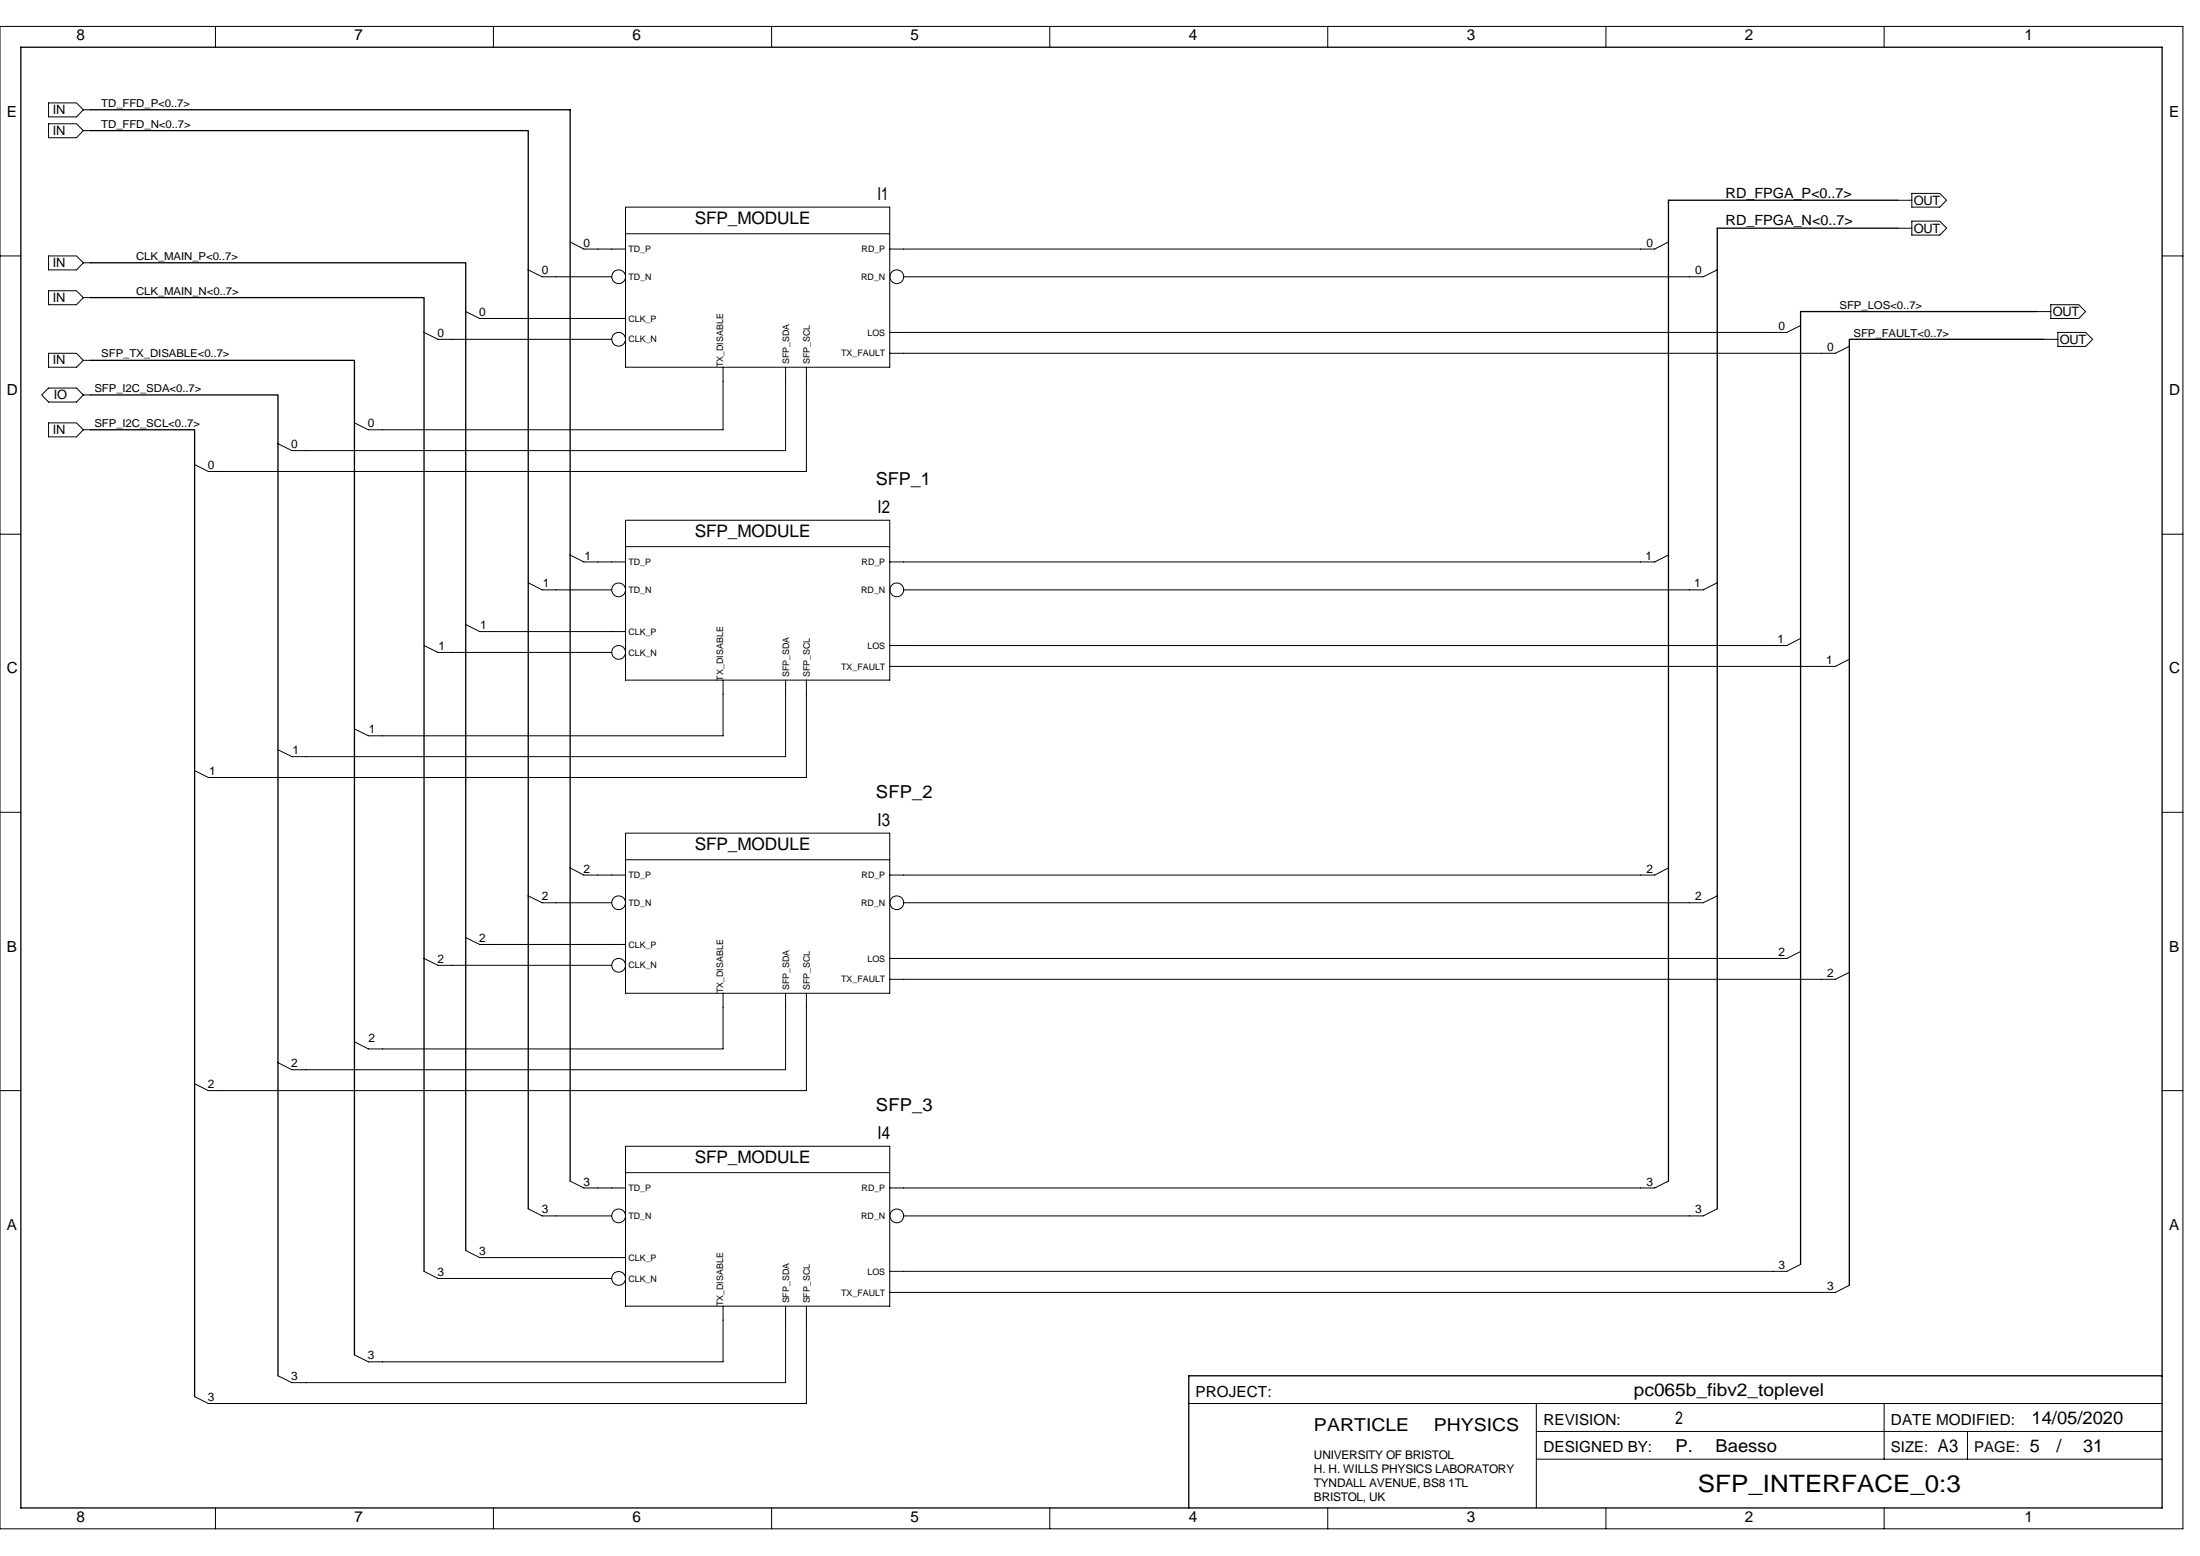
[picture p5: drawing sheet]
<svg xmlns="http://www.w3.org/2000/svg" width="420mm" height="297mm" viewBox="0 0 420 297" stroke-linecap="round" stroke-linejoin="round" font-family="sans-serif">
<g fill="none" stroke="#000" stroke-width=".19">
<path d="M0 5h416.9v286.8h-416.9zM9.3 19.6h5.3l1.3 1.4-1.3 1.3h-5.3zM41.1 5v4M94.2 5v4M147.4 5v4M200.5 5v4M253.6 5v4M306.7 5v4M359.8 5v4M9.3 23.6h5.3l1.3 1.3-1.3 1.4h-5.3zM15.9 21h1.3M15.9 24.9h1.3"/>
<path d="M119.5 39.5h50.4v30.6h-50.4zM362.5 38.2h2.6M365.1 36.9h5.4l1.3 1.3-1.3 1.3h-5.4zM0 48.9h4M9.3 48.9h5.3l1.3 1.3-1.3 1.3h-5.3zM9.3 55.5h5.3l1.3 1.3-1.3 1.4h-5.3zM15.9 50.2h1.3M15.9 56.8h1.3M88.9 59.5l2.7 1.3h27.9M100.9 51.5l2.6 1.3h13.3M108.9 46.2l2.6 1.3h8M119.5 44.6h50.4"/>
<path d="M318.6 46.2l-2.6 1.3h-146.1M328 51.5l-2.7 1.3h-152.7M362.5 43.6h2.6M365.1 42.2h5.4l1.3 1.4-1.3 1.3h-5.4zM389 59.5h2.7M391.7 58.2h5.3l1.3 1.3-1.3 1.3h-5.3zM412.9 48.9h4M8 75.4l1.3-1.3h5.3l1.3 1.3-1.3 1.4h-5.3zM9.3 67.4h5.3l1.3 1.4-1.3 1.3h-5.3zM15.9 75.4h1.3M15.9 68.8h1.3M81 63.5l2.7 1.3h33.1"/>
<path d="M138.1 70.1v11.9h-67.7l-2.7-1.3M150 70.1v15.9h-94.2l-2.7-1.3M154 70.1v19.9h-114.2l-2.6-1.3M343.9 62.1l-2.7 1.4h-171.3M353.2 66.1l-2.7 1.3h-180.6M390.4 64.8h2.6M393 63.5h5.3l1.4 1.3-1.4 1.3h-5.3zM9.3 80.7h5.3l1.3 1.3-1.3 1.4h-5.3zM15.9 82h1.3M119.5 99.3h50.4v30.5h-50.4zM0 102h4M88.9 119.2l2.7 1.4h27.9"/>
<path d="M100.9 111.3l2.6 1.3h13.3M108.9 106l2.6 1.3h8M119.5 104.4h50.4M318.6 106l-2.6 1.3h-146.1M328 111.3l-2.7 1.3h-152.7M412.9 102h4M81 123.2l2.7 1.3h33.1M138.1 129.8v10.7h-67.7l-2.7-1.3M150 129.8v14.6h-94.2l-2.7-1.3M154 129.8v18.6h-114.2l-2.6-1.3M343.9 121.9l-2.7 1.3h-171.3M353.2 125.9l-2.7 1.3h-180.6"/>
<path d="M0 155.1h4M119.5 159h50.4v30.6h-50.4zM412.9 155.1h4M88.9 179l2.7 1.3h27.9M100.9 171l2.6 1.3h13.3M108.9 165.7l2.6 1.3h8M119.5 164.1h50.4M318.6 165.7l-2.6 1.3h-146.1M328 171l-2.7 1.3h-152.7M81 183l2.7 1.3h33.1M138.1 189.6v10.6h-67.7l-2.7-1.3M150 189.6v14.6h-94.2l-2.7-1.3"/>
<path d="M154 189.6v18.6h-114.2l-2.6-1.3M343.9 181.7l-2.7 1.3h-171.3M353.2 185.6l-2.7 1.3h-180.6M0 208.2h4M119.5 218.8h50.4v30.5h-50.4zM412.9 208.2h4M88.9 238.7l2.7 1.4h27.9M100.9 230.8l2.6 1.3h13.3M108.9 225.5l2.6 1.3h8M119.5 223.9h50.4M318.6 225.5l-2.6 1.3h-146.1M328 230.8l-2.7 1.3h-152.7"/>
<path d="M81 242.7l2.7 1.4h33.1M138.1 249.3v10.7h-67.7l-2.7-1.3M150 249.3v14.6h-94.2l-2.7-1.3M154 249.3v18.6h-114.2l-2.6-1.3M343.9 241.4l-2.7 1.3h-171.3M353.2 245.4l-2.7 1.3h-180.6M227 267.9h185.9M293.4 273.3h119.5M293.4 267.9v20M293.4 278.6h119.5M359.8 267.9v10.7M375.7 273.3v5.3"/>
<path d="M41.1 287.9v3.9M94.2 287.9v3.9M147.4 287.9v3.9M200.5 287.9v3.9M253.6 287.9v3.9M306.7 287.9v3.9M359.8 287.9v3.9"/>
<circle cx="118.1" cy="52.8" r="1.32"/>
<circle cx="171.3" cy="52.8" r="1.32"/>
<circle cx="118.1" cy="64.8" r="1.32"/>
<circle cx="118.1" cy="112.6" r="1.32"/>
<circle cx="171.3" cy="112.6" r="1.32"/>
<circle cx="118.1" cy="124.5" r="1.32"/>
<circle cx="118.1" cy="172.3" r="1.32"/>
<circle cx="171.3" cy="172.3" r="1.32"/>
<circle cx="118.1" cy="184.3" r="1.32"/>
<circle cx="118.1" cy="232.1" r="1.32"/>
<circle cx="171.3" cy="232.1" r="1.32"/>
<circle cx="118.1" cy="244.1" r="1.32"/>
</g>
<g fill="none" stroke="#000" stroke-width=".25">
<path d="M4 9h408.9v278.9h-408.9zM17.2 24.9h83.7v205.9M17.2 21h91.7v204.5M362.5 38.2h-43.9v187.3M17.2 56.8h63.8v185.9M17.2 50.2h71.7v188.5M362.5 43.6h-34.5v187.2M389 59.5h-45.1v181.9M17.2 68.8h50.5v189.9M17.2 75.4h35.9v187.2M390.4 64.8h-37.2v180.6M17.2 82h20v184.6"/>
<path d="M412.9 262.6h-185.9v25.3"/>
</g>
<text font-size="4.6" x="324.3" y="284.9">SFP_INTERFACE_0:3</text>
<g font-size="3.4">
<text x="167.6" y="38.2">I1</text>
<text x="167.3" y="92.6">SFP_1</text>
<text x="167.6" y="98">I2</text>
<text x="167.3" y="152.4">SFP_2</text>
<text x="167.6" y="157.7">I3</text>
<text x="167.3" y="212.1">SFP_3</text>
<text x="167.6" y="217.5">I4</text>
<text x="312" y="266.6">pc065b_fibv2_toplevel</text>
<text x="250.9" y="273.2">PARTICLE</text>
<text x="273.8" y="273.2">PHYSICS</text>
<text x="320" y="271.9">2</text>
<text x="388" y="271.9">14/05/2020</text>
<text x="320" y="277.2">P.</text>
<text x="327.6" y="277.2">Baesso</text>
<text x="370.1" y="277.2">A3</text>
<text x="387.7" y="277.2">5</text>
<text x="392.8" y="277.2">/</text>
<text x="397.8" y="277.2">31</text>
</g>
<g font-size="3.3">
<text x="132.7" y="42.8">SFP_MODULE</text>
<text x="132.7" y="102.5">SFP_MODULE</text>
<text x="132.7" y="162.3">SFP_MODULE</text>
<text x="132.7" y="222">SFP_MODULE</text>
</g>
<g font-size="2.9">
<text x="14.6" y="7.7">8</text>
<text x="67.7" y="7.7">7</text>
<text x="120.8" y="7.7">6</text>
<text x="173.9" y="7.7">5</text>
<text x="227" y="7.7">4</text>
<text x="280.2" y="7.7">3</text>
<text x="333.2" y="7.7">2</text>
<text x="386.6" y="7.7">1</text>
<text x="1.3" y="22.3">E</text>
<text x="414.3" y="22.3">E</text>
<text x="1.3" y="75.4">D</text>
<text x="414.3" y="75.4">D</text>
<text x="1.3" y="128.5">C</text>
<text x="414.3" y="128.5">C</text>
<text x="1.3" y="181.7">B</text>
<text x="414.3" y="181.7">B</text>
<text x="1.3" y="234.7">A</text>
<text x="414.3" y="234.7">A</text>
<text x="228.3" y="266.6">PROJECT:</text>
<text x="294.8" y="271.9">REVISION:</text>
<text x="361.1" y="271.9">DATE MODIFIED:</text>
<text x="294.8" y="277.2">DESIGNED BY:</text>
<text x="14.6" y="290.5">8</text>
<text x="67.7" y="290.5">7</text>
<text x="120.8" y="290.5">6</text>
<text x="173.9" y="290.5">5</text>
<text x="227" y="290.5">4</text>
<text x="280.2" y="290.5">3</text>
<text x="333.2" y="290.5">2</text>
<text x="386.6" y="290.5">1</text>
</g>
<g font-size="2.8">
<text x="361.1" y="277.2">SIZE:</text>
<text x="377.1" y="277.2">PAGE:</text>
</g>
<g font-size="2.7">
<text x="329.6" y="37.7">RD_FPGA_P&lt;0..7&gt;</text>
<text x="329.6" y="43">RD_FPGA_N&lt;0..7&gt;</text>
</g>
<g font-size="2.5">
<text x="10.1" y="21.7">IN</text>
<text x="10.1" y="25.7">IN</text>
<text x="365.5" y="39.1">OUT</text>
<text x="365.5" y="44.4">OUT</text>
<text x="10.1" y="50.9">IN</text>
<text x="10.1" y="57.6">IN</text>
<text x="392" y="60.3">OUT</text>
<text x="393.4" y="65.7">OUT</text>
<text x="10.1" y="69.5">IN</text>
<text x="10.3" y="76.2">IO</text>
<text x="10.1" y="82.8">IN</text>
</g>
<g font-size="2.3">
<text x="111.4" y="47.1">0</text>
<text x="314.4" y="47.1">0</text>
<text x="103.5" y="52.4">0</text>
<text x="323.8" y="52.4">0</text>
<text x="83.5" y="64.3">0</text>
<text x="91.5" y="60.3">0</text>
<text x="339.7" y="63">0</text>
<text x="349" y="67">0</text>
<text x="70.2" y="81.6">0</text>
<text x="39.7" y="89.5">0</text>
<text x="55.6" y="85.6">0</text>
<text x="111.6" y="106.8">1</text>
<text x="314.2" y="106.8">1</text>
<text x="103.7" y="112.1">1</text>
<text x="323.6" y="112.1">1</text>
<text x="83.7" y="124.1">1</text>
<text x="91.7" y="120.1">1</text>
<text x="339.5" y="122.8">1</text>
<text x="348.7" y="126.7">1</text>
<text x="55.8" y="144">1</text>
<text x="70.4" y="140">1</text>
<text x="39.9" y="148">1</text>
<text x="111.4" y="166.6">2</text>
<text x="314.4" y="166.6">2</text>
<text x="103.5" y="171.9">2</text>
<text x="323.8" y="171.9">2</text>
<text x="91.5" y="179.8">2</text>
<text x="83.5" y="183.8">2</text>
<text x="339.7" y="182.5">2</text>
<text x="349" y="186.5">2</text>
<text x="55.6" y="203.8">2</text>
<text x="70.4" y="198.8">2</text>
<text x="39.7" y="207.7">2</text>
<text x="111.4" y="226.3">3</text>
<text x="314.4" y="226.3">3</text>
<text x="103.5" y="231.7">3</text>
<text x="323.8" y="231.7">3</text>
<text x="91.5" y="239.6">3</text>
<text x="83.5" y="243.6">3</text>
<text x="339.7" y="242.2">3</text>
<text x="349" y="246.3">3</text>
<text x="55.6" y="263.5">3</text>
<text x="70.2" y="259.5">3</text>
<text x="39.7" y="267.5">3</text>
<text x="250.9" y="278.5">UNIVERSITY OF BRISTOL</text>
<text x="250.9" y="281.2">H. H. WILLS PHYSICS LABORATORY</text>
<text x="250.9" y="283.8">TYNDALL AVENUE, BS8 1TL</text>
<text x="250.9" y="286.5">BRISTOL, UK</text>
</g>
<g font-size="2.1">
<text x="19.3" y="20.5">TD_FFD_P&lt;0..7&gt;</text>
<text x="19.3" y="24.4">TD_FFD_N&lt;0..7&gt;</text>
<text x="26" y="49.7">CLK_MAIN_P&lt;0..7&gt;</text>
<text x="26" y="56.3">CLK_MAIN_N&lt;0..7&gt;</text>
<text x="351.3" y="58.9">SFP_LOS&lt;0..7&gt;</text>
<text x="354" y="64.3">SFP_FAULT&lt;0..7&gt;</text>
<text x="19.3" y="68.2">SFP_TX_DISABLE&lt;0..7&gt;</text>
<text x="18" y="74.9">SFP_I2C_SDA&lt;0..7&gt;</text>
<text x="18" y="81.5">SFP_I2C_SCL&lt;0..7&gt;</text>
</g>
<g font-size="1.7">
<text x="120" y="53.4">TD_N</text>
<text x="120" y="48.1">TD_P</text>
<text x="164.5" y="53.4">RD_N</text>
<text x="164.5" y="48.1">RD_P</text>
<text x="120" y="65.4">CLK_N</text>
<text x="120" y="61.4">CLK_P</text>
<text x="165.7" y="64.1">LOS</text>
<text x="138.1" y="70.1" transform="rotate(-90 138.1 70.1)">TX_DISABLE</text>
<text x="150.7" y="69.6" transform="rotate(-90 150.7 69.6)">SFP_SDA</text>
<text x="154.7" y="69.6" transform="rotate(-90 154.7 69.6)">SFP_SCL</text>
<text x="160.7" y="68">TX_FAULT</text>
<text x="120" y="107.9">TD_P</text>
<text x="164.5" y="107.9">RD_P</text>
<text x="120" y="113.2">TD_N</text>
<text x="164.5" y="113.2">RD_N</text>
<text x="120" y="125.1">CLK_N</text>
<text x="120" y="121.2">CLK_P</text>
<text x="165.7" y="123.8">LOS</text>
<text x="138.1" y="129.9" transform="rotate(-90 138.1 129.9)">TX_DISABLE</text>
<text x="150.7" y="129.3" transform="rotate(-90 150.7 129.3)">SFP_SDA</text>
<text x="154.7" y="129.3" transform="rotate(-90 154.7 129.3)">SFP_SCL</text>
<text x="160.7" y="127.8">TX_FAULT</text>
<text x="120" y="167.6">TD_P</text>
<text x="164.5" y="167.6">RD_P</text>
<text x="120" y="172.9">TD_N</text>
<text x="164.5" y="172.9">RD_N</text>
<text x="120" y="184.9">CLK_N</text>
<text x="120" y="180.9">CLK_P</text>
<text x="165.7" y="183.6">LOS</text>
<text x="138.1" y="189.7" transform="rotate(-90 138.1 189.7)">TX_DISABLE</text>
<text x="150.7" y="189.1" transform="rotate(-90 150.7 189.1)">SFP_SDA</text>
<text x="154.7" y="189.1" transform="rotate(-90 154.7 189.1)">SFP_SCL</text>
<text x="160.7" y="187.5">TX_FAULT</text>
<text x="120" y="227.4">TD_P</text>
<text x="164.5" y="227.4">RD_P</text>
<text x="120" y="232.7">TD_N</text>
<text x="164.5" y="232.7">RD_N</text>
<text x="120" y="244.6">CLK_N</text>
<text x="120" y="240.7">CLK_P</text>
<text x="165.7" y="243.3">LOS</text>
<text x="138.1" y="249.4" transform="rotate(-90 138.1 249.4)">TX_DISABLE</text>
<text x="150.7" y="248.8" transform="rotate(-90 150.7 248.8)">SFP_SDA</text>
<text x="154.7" y="248.8" transform="rotate(-90 154.7 248.8)">SFP_SCL</text>
<text x="160.7" y="247.3">TX_FAULT</text>
</g>
</svg>
